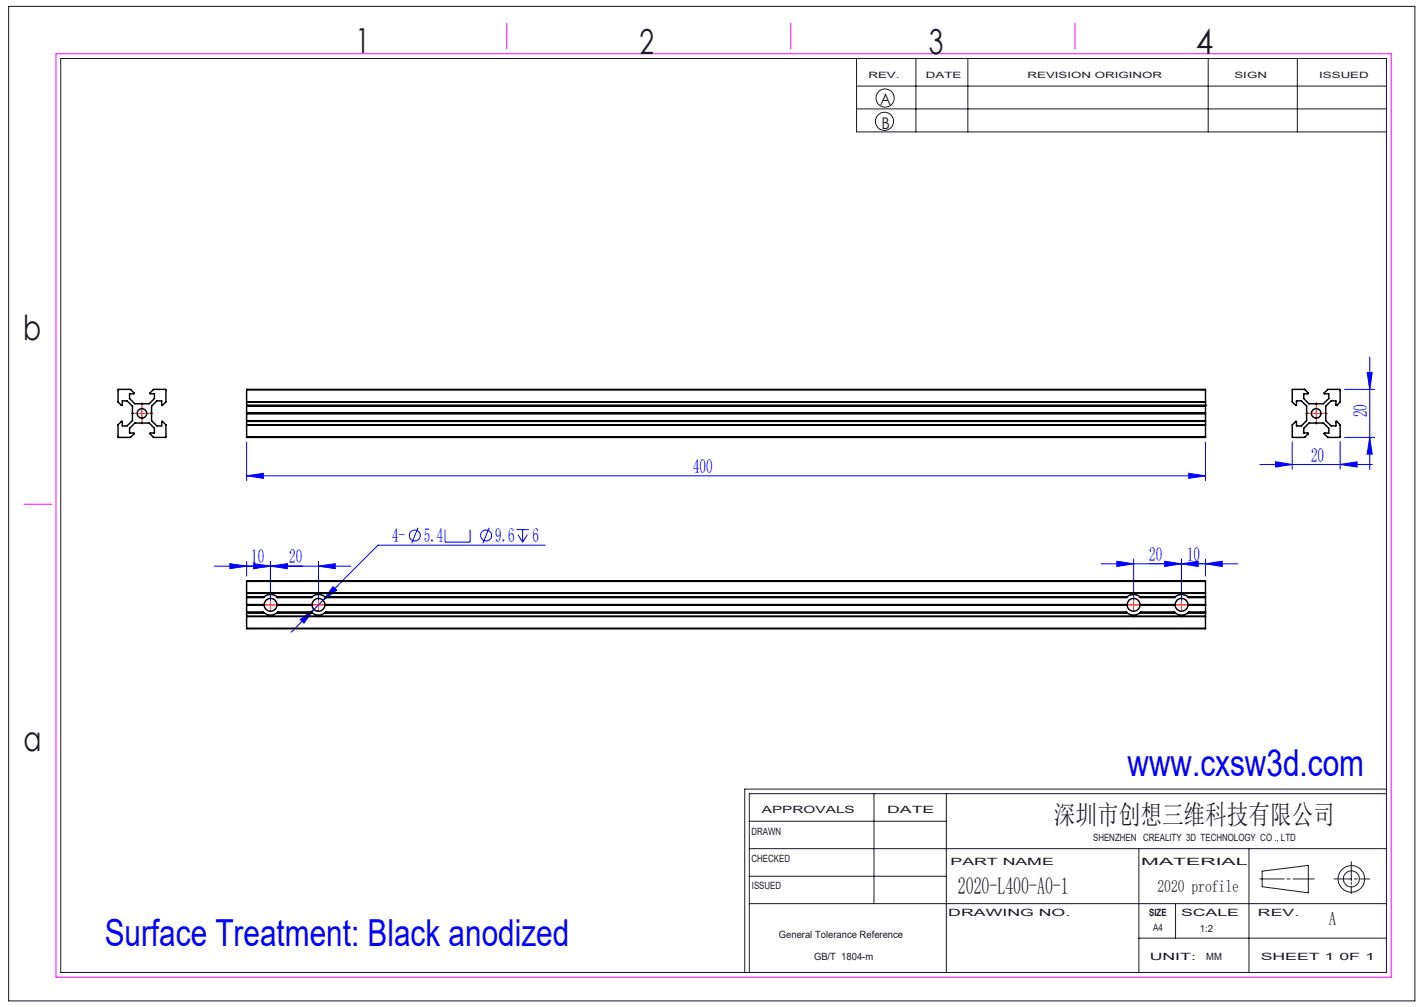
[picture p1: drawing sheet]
<svg xmlns="http://www.w3.org/2000/svg" width="297mm" height="210mm" viewBox="0 0 297 210" stroke-linecap="round" stroke-linejoin="round" font-family="sans-serif">
<g fill="none" stroke="#191924" stroke-width=".21">
<path d="M1.8 1.3h293.3v207.4h-293.3zM12.7 12.2h276.5v190.6h-276.5zM178.6 12.2v15.3h110.6M178.6 17.9h110.6M191 12.2v15.3M201.9 12.2v15.3M252 12.2v15.3M270.6 12.2v15.3M178.6 22.7h110.6M156.3 177h132.9M156.3 171.3h41.1M182.3 165.5v22.9"/>
<path d="M197.4 165.5v37.3M237.5 177v25.8M260.5 177v25.8M281.8 179.7v4M289.2 165.5h-132.9v37.3M289.2 164.6h-133.9v38.2M156.3 188.4h132.9M156.3 182.7h41.1M237.5 195.6h51.7M245.2 188.4v7.2M262.8 183.3h5M263.2 181.7l9.7-1.2v5.7l-9.7-1.3z"/>
<path d="M268.4 183.3h.7M269.7 183.3h4.4M278.2 183.3h3.6M281.8 184v.4M281.8 184.8v1.6M282.5 183.3h.6M283.7 183.3h1.9"/>
<circle cx="184.5" cy="25.3" r="1.9"/>
<circle cx="184.6" cy="20.4" r="1.89"/>
<circle cx="281.9" cy="183.3" r="1.68"/>
<circle cx="281.9" cy="183.3" r="2.77"/>
</g>
<path d="M11.7 11.2h278.5v192.6h-278.5zM105.7 4.9v5.3M164.9 4.9v5.3M224.2 4.9v5.3M5 105.2h5.8" fill="none" stroke="#f0f" stroke-width=".21"/>
<g fill="none" stroke="#00f" stroke-width=".21">
<path d="M285.2 77.7h1l-.5 3.5zM285.7 74.5v23.4M51.4 99.2l3.5-.5v1.1zM51.4 92.2v8M51.4 99.2h200M247.9 98.7l3.5 .5-3.5 .6zM251.4 92.2v8M262.8 96.9h23.4M266 96.3l3.5 .6-3.5 .5zM269.5 92.1v5.8M279.5 96.9l3.5-.6v1.1zM279.5 92.1v5.8"/>
<path d="M280.4 91.2h6.3M280.4 81.2h6.3M285.7 91.2l.5 3.5h-1zM44.7 118.1h28.5M47.9 117.5l3.5 .6-3.5 .5zM51.4 117.1v3M52.9 117.5l3.5 .6-3.5 .5zM56.4 118.1l3.5-.6v1.1zM56.4 117.1v8M66.4 118.1l3.5-.6v1.1zM66.4 117.1v8M87.2 110.1l-1.3 3.2"/>
<path d="M92.8 110.4v2.7h5.2v-2.7M102 110.1l-1.3 3.2M107.7 110.4h2.6M108 111.5l1 1.6M109 110.4v2.7M110 111.5l-1 1.6M113.7 113.7h-34.9l-18.1 18.2M229.7 117.6h28.5M232.9 117l3.5 .6-3.5 .5zM236.4 116.6v8.5M242.9 117l3.5 .6-3.5 .5zM246.4 117.6l3.5-.6v1.1z"/>
<path d="M246.4 116.6v8.5M251.4 117.6l3.5-.6v1.1zM251.4 116.6v3.5M62.6 129.2l2.9-2.1-2.1 2.9zM65.3 126.9l.4 .4 .5 .2M69.5 122.3l.7 .8-2.8 2.1z"/>
<circle cx="86.5" cy="111.7" r="1.14"/>
<circle cx="101.4" cy="111.7" r="1.15"/>
</g>
<g fill="none" stroke="#f00" stroke-width=".21" stroke-dasharray="30.5 1.3 1.3 1.3">
<path d="M28.4 86.2h-1M29.6 84.9v-1M29.6 87.4v1M30.9 86.2h1M273.3 86.2h-1M274.5 84.9v-1M274.5 87.4v1M275.8 86.2h1M53.9 126.1h-.1M56.4 123.6v-.1M56.4 128.6v.1M58.9 126.1h.1"/>
<path d="M63.9 126.1h-.1M66.4 123.6v-.1M66.4 128.6v.1M68.9 126.1h.1M233.9 126.1h-.1M236.4 123.6v-.1M236.4 128.6v.1M238.9 126.1h.1M243.9 126.1h-.1M246.4 123.6v-.1M246.4 128.6v.1M248.9 126.1h.1"/>
</g>
<path d="M28.4 86.2h2.5M29.6 85v2.4M273.3 86.2h2.5M274.5 85v2.4M55.2 126.1h2.5M56.4 124.9v2.5M65.2 126.1h2.5M66.4 124.9v2.5M235.2 126.1h2.5M236.4 124.9v2.5M245.2 126.1h2.5M246.4 124.9v2.5" fill="none" stroke="#f00" stroke-width=".21"/>
<g fill="#00f">
<path d="M246.4 117.6l3.5-.6v1.1zM232.9 117l3.5 .6-3.5 .5zM279.5 96.9l3.5-.6v1.1zM266 96.3l3.5 .6-3.5 .5z"/>
<path d="M62.6 129.2l.8 .8 2.1-2.9zM69.5 122.3l-2.1 2.9 2.8-2.1z"/>
<path d="M285.7 91.2l.5 3.5h-1zM285.2 77.7h1l-.5 3.5z"/>
<path d="M51.4 99.2l3.5-.5v1.1zM247.9 98.7l3.5 .5-3.5 .6zM47.9 117.5l3.5 .6-3.5 .5zM56.4 118.1l3.5-.6v1.1zM52.9 117.5l3.5 .6-3.5 .5zM66.4 118.1l3.5-.6v1.1zM242.9 117l3.5 .6-3.5 .5zM251.4 117.6l3.5-.6v1.1z"/>
</g>
<g fill="none" stroke="#000" stroke-width=".3">
<path d="M24.7 81.2h2.5l.8 .8-1 .1v1l1.1 1.1 1.5 .1 1.5-.1 1.1-1.1v-1l-.9-.1 .7-.8h2.6v2.6l-.8 .8-.1-1h-1l-1.1 1.1-.1 1.5 .1 1.5 1.1 1.1h1l.1-1 .8 .8-.1 2.6h-2.5l-.7-.8 .9-.1v-1l-1.1-1.1h-1.5h-1.5l-1.1 1.1v1l1 .1-.8 .8h-2.6v-2.6l.8-.8 .1 1h1l1.1-1.1 .1-1.5-.1-1.5-1.1-1.1h-1v1l-.9-.8zM51.4 81.3v-.1h200v.1M51.4 83.8h.1M51.4 88.6h.1M51.4 91.1v.1h200v-.1M51.4 84.6h.1M51.4 87.8v.1M51.4 84.6h200M51.4 87.8h200M51.4 83.8h200M51.4 81.3v2.5M51.4 83.8v4.8"/>
<path d="M51.4 88.6v2.5M51.4 81.3h200M51.4 88.6h200M51.4 91.1h200M51.4 84.7h200M51.4 87.7h200M51.4 86.1h200M51.4 86.2h200M51.4 86.3h200M251.4 83.8h.1M251.4 88.6h.1M251.4 84.6h.1"/>
<path d="M251.4 81.3v2.5M251.4 83.8v4.8M251.4 88.6v2.5M269.5 81.2h2.6l.8 .8-1 .1v1l1.1 1.1 1.5 .1 1.5-.1 1.1-1.1v-1l-.9-.1 .7-.8h2.6v2.6l-.8 .8-.1-1h-1l-1.1 1.1-.1 1.5 .1 1.5 1.1 1.1h1l.1-1 .8 .8v2.6h-2.6l-.7-.8 .9-.1v-1l-1.1-1.1h-1.5h-1.5l-1.1 1.1v1l1 .1-.8 .8h-2.5l-.1-2.6 .8-.8 .1 1h1l1.1-1.1 .1-1.5-.1-1.5-1.1-1.1h-1v1l-.9-.8zM51.4 121.2v-.1h200v.1M51.4 123.7h.1M51.4 128.5v.1M51.4 131v.1h200v-.1M51.4 124.5h.1M51.4 121.2v2.5M51.4 123.7v4.8M51.4 128.6v2.4"/>
<path d="M51.4 127.8h3.6M51.4 121.2h200M51.4 123.7h200M51.4 128.6h200M51.4 128.5h200M51.4 131h200M51.4 127.8h3.7M51.4 127.6h3.5l.1 .2M51.4 126.1h3.7M51.4 126.2h3.7M55 127.8h.1M55.1 124.5a2.21 2.21 0 0 1 2.7 0"/>
<path d="M55.1 127.8a2.21 2.21 0 0 0 2.7 0M55.1 124.5l-.2 .1h-3.5M55.1 126.1a1.36 1.36 0 0 1 1.3-1.3 1.36 1.36 0 0 1 1.4 1.3M55.1 126.1h.1M55.1 126.1v.1M55.1 126.2a1.36 1.36 0 0 0 1.3 1.3 1.36 1.36 0 0 0 1.4-1.3M55.1 124.5h-3.7M57.8 124.5l.2 .1h6.9l.2-.1M57.8 126.1h.1M57.8 126.1v.1M57.8 124.5h7.3M57.8 127.8h7.3"/>
<path d="M57.8 126.1h7.3M57.8 126.2h7.3M57.8 127.8h.1M57.8 127.8l.2-.2h6.9l.2 .2M65.1 127.8h.1M65.1 124.5a2.15 2.15 0 0 1 2.7 0M65.1 127.8a2.15 2.15 0 0 0 2.7 0M65.1 124.5h.1M65.1 126.1a1.34 1.34 0 0 1 1.3-1.3 1.34 1.34 0 0 1 1.4 1.3M65.1 126.2a1.34 1.34 0 0 0 1.3 1.3 1.34 1.34 0 0 0 1.4-1.3M65.1 126.1h.1M65.1 126.1v.1"/>
<path d="M67.8 124.5h.1M67.8 126.1h.1M67.8 126.1v.1M67.8 124.5h167.3M67.8 127.8h167.3M67.8 126.1h167.3M67.8 126.2h167.3M67.8 127.8h.1M67.8 127.8h167.2M67.8 127.8l.1-.2h167l.1 .2M235 127.8h.1M235.1 124.5a2.21 2.21 0 0 1 2.7 0"/>
<path d="M235.1 127.8a2.21 2.21 0 0 0 2.7 0M235.1 124.5l-.2 .1h-167l-.1-.1M235.1 126.1a1.34 1.34 0 0 1 1.3-1.3 1.34 1.34 0 0 1 1.4 1.3M235.1 126.2a1.34 1.34 0 0 0 1.3 1.3 1.34 1.34 0 0 0 1.4-1.3M235.1 126.1h.1M235.1 126.1v.1M237.8 124.5l.1 .1h7l.2-.1M237.8 126.1h.1M237.8 126.1v.1M237.8 124.5h7.3M237.8 127.8h7.3M237.8 126.1h7.3"/>
<path d="M237.8 126.2h7.3M237.8 127.8h.1M237.8 127.8h7.2M237.8 127.8l.1-.2h7l.1 .2M245 127.8h.1M245.1 124.5a2.2 2.2 0 0 1 2.7 0M245.1 127.8a2.2 2.2 0 0 0 2.7 0M245.1 126.1a1.36 1.36 0 0 1 1.3-1.3 1.36 1.36 0 0 1 1.4 1.3M245.1 126.2a1.36 1.36 0 0 0 1.3 1.3 1.36 1.36 0 0 0 1.4-1.3M245.1 126.1h.1M245.1 126.1v.1M247.8 124.5l.2 .1h3.4"/>
<path d="M247.8 126.1h.1M247.8 126.1v.1M247.8 124.5h3.6M247.8 126.1h3.6M247.8 126.2h3.6M247.8 127.8h.1M247.8 127.8h3.6h-3.6M251.4 123.7h.1M251.4 128.5v.1M251.4 121.2v2.5M251.4 123.7v4.8M251.4 128.6v2.4"/>
<path d="M251.4 127.6h-3.4l-.2 .2"/>
<circle cx="29.6" cy="86.2" r=".99"/>
<circle cx="274.5" cy="86.2" r="1"/>
</g>
<g font-size="7.8" fill="#00f">
<text x="235.2" y="161.8">www.cxsw3d.com</text>
<text x="21.8" y="197.2">Surface Treatment: Black anodized</text>
</g>
<g font-size="7.2" fill="#191924">
<text x="74.1" y="11">1</text>
<text x="133.4" y="11.2">2</text>
<text x="193.7" y="11.3">3</text>
<text x="249.4" y="11.3">4</text>
<text x="4.8" y="70.9">b</text>
<text x="4.9" y="156.5">a</text>
</g>
<text font-size="5.6" fill="#191924" x="219.8" y="171.8">深圳市创想三维科技有限公司</text>
<text font-size="4.9" fill="#191924" x="199.8" y="186.5">2020-L400-A0-1</text>
<g font-size="4.1" fill="#00f">
<text x="285.1" y="87" transform="rotate(-90 285.1 87)">20</text>
<text x="144.5" y="98.6">400</text>
<text x="273.4" y="96.3">20</text>
<text x="81.8" y="113.1">4-</text>
<text x="88.4" y="113.1">5.4</text>
<text x="103.3" y="113.1">9.6</text>
<text x="111" y="113.1">6</text>
<text x="52.4" y="117.5">10</text>
<text x="60.3" y="117.5">20</text>
<text x="239.7" y="117">20</text>
<text x="247.6" y="117">10</text>
</g>
<text font-size="3.9" fill="#191924" x="277.2" y="193">A</text>
<text font-size="3.5" fill="#191924" x="241.4" y="186.1">2020 profile</text>
<g font-size="3.4" fill="#191924">
<text x="183.6" y="22">A</text>
<text x="183.8" y="27">B</text>
</g>
<g font-size="2.1" fill="#191924">
<text x="158.9" y="169.5">APPROVALS</text>
<text x="185" y="169.5">DATE</text>
<text x="156.7" y="174.2">DRAWN</text>
<text x="156.7" y="179.7">CHECKED</text>
<text x="228" y="175.4">SHENZHEN CREALITY 3D TECHNOLOGY CO ., LTD</text>
<text x="156.8" y="185.4">ISSUED</text>
<text x="198.2" y="180.4">PART NAME</text>
<text x="238" y="180.4">MATERIAL</text>
<text x="197.8" y="191">DRAWING NO.</text>
<text x="239.7" y="191">SIZE</text>
<text x="246.3" y="191">SCALE</text>
<text x="262.4" y="191">REV.</text>
<text x="162.4" y="195.6">General Tolerance Reference</text>
<text x="240.5" y="194.1">A4</text>
<text x="250.3" y="194.3">1:2</text>
<text x="169.8" y="200.2">GB/T 1804-m</text>
<text x="239.8" y="200.2">UNIT:</text>
<text x="251.6" y="200.2">MM</text>
<text x="262.9" y="200.2">SHEET 1 0F 1</text>
</g>
<g font-size="1.8" fill="#191924">
<text x="181.1" y="16.3">REV.</text>
<text x="193.1" y="16.3">DATE</text>
<text x="214.3" y="16.3">REVISION ORIGINOR</text>
<text x="257.5" y="16.3">SIGN</text>
<text x="275.1" y="16.3">ISSUED</text>
</g>
</svg>
